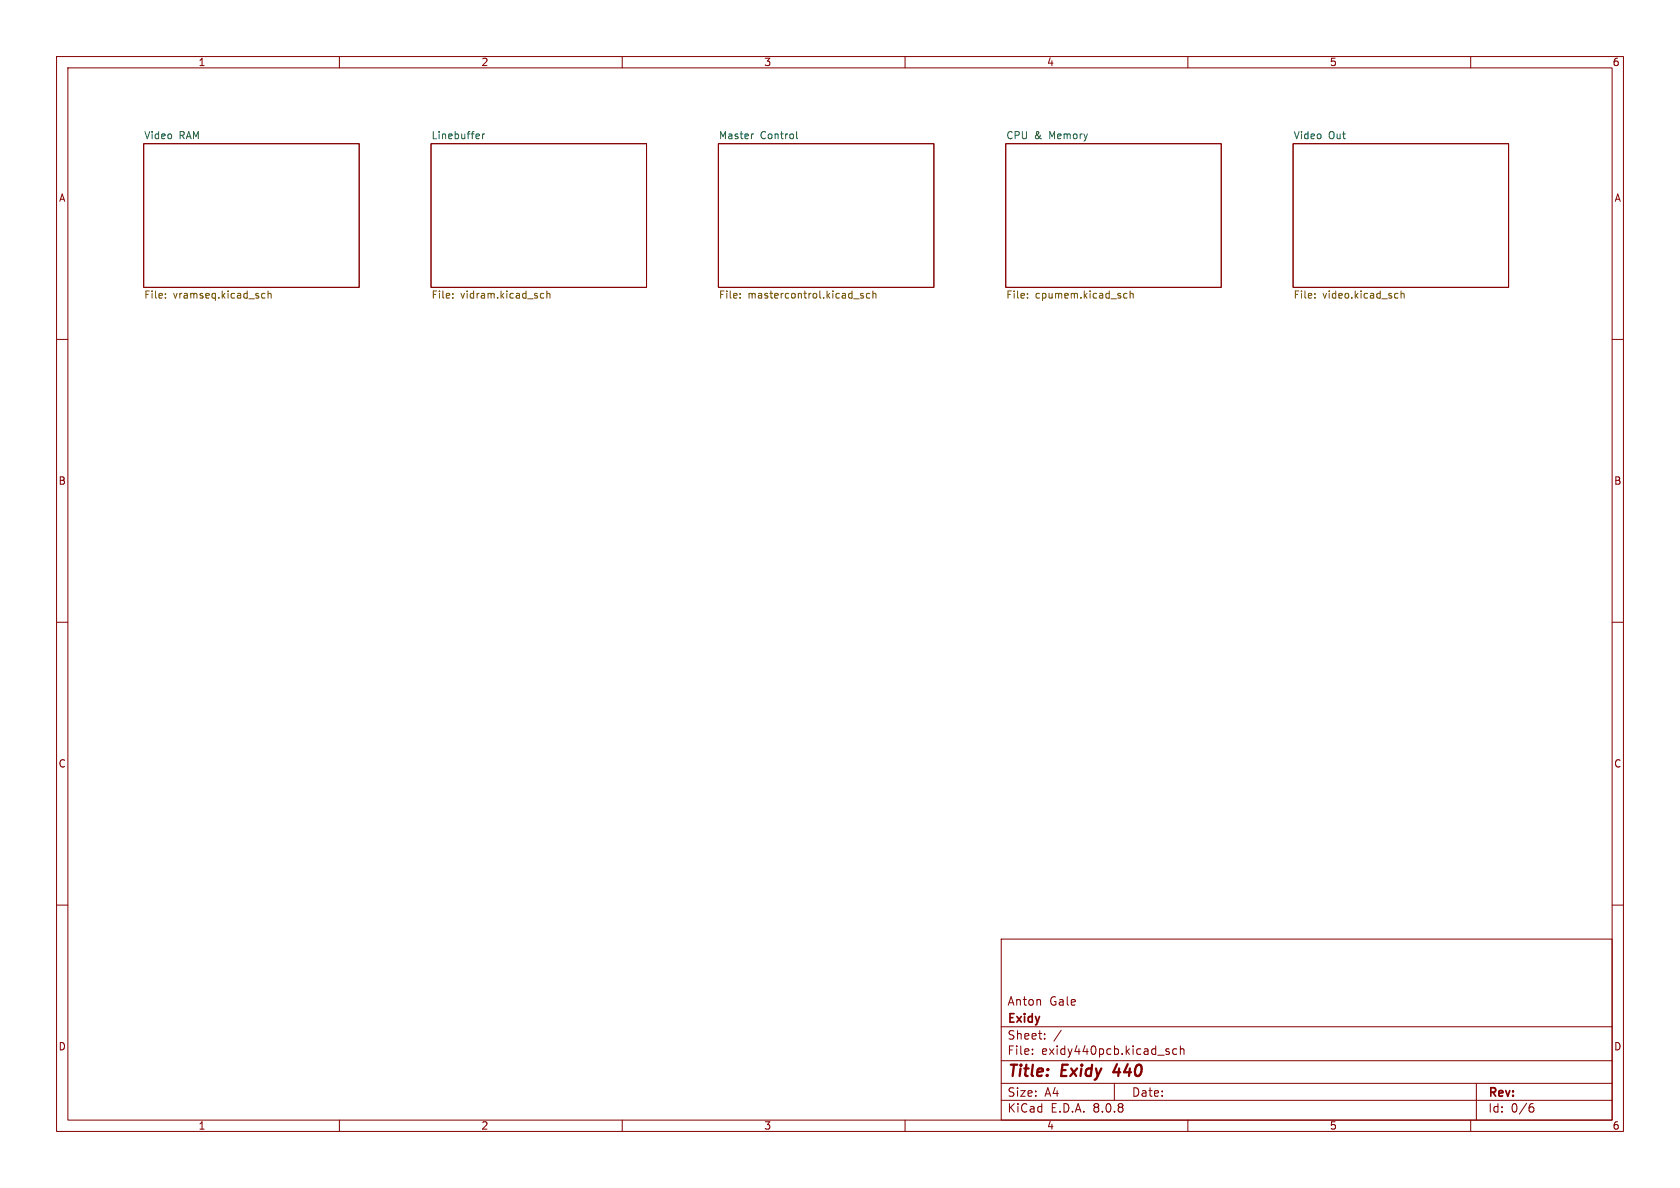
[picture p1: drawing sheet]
<svg xmlns="http://www.w3.org/2000/svg" width="297mm" height="210mm" viewBox="0 0 297 210" stroke-linecap="round" stroke-linejoin="round" font-family="sans-serif">
<g fill="none" stroke="#840000" stroke-width=".18">
<path d="M10 10h277v190h-277zM12 12h273v186h-273zM60 10v2M110 10v2M160 10v2M210 10v2M260 10v2M25.4 25.4h38.1v25.4h-38.1zM76.2 25.4h38.1v25.4h-38.1zM127 25.4h38.1v25.4h-38.1zM177.8 25.4h38.1v25.4h-38.1zM228.6 25.4h38.1v25.4h-38.1z"/>
<path d="M10 60h2M285 60h2M10 110h2M285 110h2M10 160h2M177 166h108v32h-108zM285 160h2M60 198v2M110 198v2M160 198v2M177 194.5h108M177 191.5h108"/>
<path d="M177 187.5h108M177 181.5h108M182.5 186.3v.1M182.5 185.5v.1M184.7 183.6v.1M184.7 182.8v.1M187.6 182.1l-1.3 2M197 191.5v3M206.2 185.8l.5 .2v.1v.2l-.5 .1M206.2 185.5h.5M208 185.5l-.4-.1-.3 .3v.4l.2 .2h.5M208.7 185.5l.2-.1 .3 .1 .1 .9"/>
<path d="M208.7 184.9v1.5M210 198v2M260 198v2M261 191.5v6.5M270.6 195.7h.4l.2 .3-.1 .5-.5 .1M271 195.1l-.4 .1"/>
</g>
<path d="M197.5 188.1l-.7 1.4h1.3" fill="none" stroke="#840000" stroke-width=".4"/>
<g fill="none" stroke="#725600" stroke-width=".18">
<path d="M29.2 52.6v.1M29.2 51.9v.1M46.2 52.5l.3 .2 .3-.1M46.8 51.9h-.3l-.3 .2M47.4 52l.2-.1h.3v.8M47.4 51.4v1.3M80 52.6v.1M80 51.9v.1M95.5 52.5l.3 .2 .3-.1M96.1 51.9h-.3l-.3 .2M96.7 52l.2-.1h.3v.8M96.7 51.4v1.3"/>
<path d="M130.8 52.6v.1M130.8 51.9v.1M150.9 52.8h1M152.6 51.9h-.3l-.2 .1 .1 .2 .4 .1v.3h-.5M153.8 51.9h-.4l-.2 .2 .1 .5h.5M154.3 52l.2-.1h.3l.1 .8M154.3 51.4v1.3M181.6 52.6v.1M181.6 51.9v.1M198.6 52.5l.3 .2 .3-.1M199.2 51.9h-.3l-.3 .2M199.8 52l.2-.1h.3v.8"/>
<path d="M199.8 51.4v1.3M232.4 52.6v.1M232.4 51.9v.1M246.8 51.9h.3M247.1 52.6l-.3 .1M247.7 52l.2-.1h.3v.8M247.7 51.4v1.3"/>
</g>
<path d="M84.6 23.7l.2 .3-.6 .1M84.7 24.5h-.1M85.3 23.7v.8M85.7 23.7l-.4 .2M133.2 23.7h-.2M140.8 23.3v1l.2 .2" fill="none" stroke="#006464" stroke-width=".18"/>
<g font-size="2.8" fill="#840000">
<text x="178" y="190.9">Title:</text>
<text x="187.7" y="190.9">Exidy</text>
<text x="197.7" y="190.9">440</text>
</g>
<g font-size="2.1" fill="#840000">
<text x="178" y="178">Anton</text>
<text x="185.5" y="178">Gale</text>
<text x="178" y="184">Sheet:</text>
<text x="178" y="181.2">Exidy</text>
<text x="178" y="186.7">File:</text>
<text x="184.1" y="186.7">exidy440pcb.kicad_sch</text>
<text x="178" y="196.9">KiCad</text>
<text x="178" y="194.1">Size:</text>
<text x="184.7" y="194.1">A4</text>
<text x="185.7" y="196.9">E.D.A.</text>
<text x="193.3" y="196.9">8.0.8</text>
<text x="200" y="194.1">Date:</text>
<text x="263" y="194.3">Rev:</text>
<text x="263" y="196.9">Id:</text>
<text x="267.1" y="196.9">0/6</text>
</g>
<g font-size="1.8" fill="#840000">
<text x="35" y="11.9">1</text>
<text x="85" y="11.9">2</text>
<text x="135" y="11.9">3</text>
<text x="185" y="11.9">4</text>
<text x="235" y="11.9">5</text>
<text x="285" y="11.9">6</text>
<text x="10.3" y="35.9">A</text>
<text x="285.3" y="35.9">A</text>
<text x="10.3" y="85.9">B</text>
<text x="285.3" y="85.9">B</text>
<text x="10.3" y="135.9">C</text>
<text x="285.3" y="135.9">C</text>
<text x="10.3" y="185.9">D</text>
<text x="285.3" y="185.9">D</text>
<text x="35" y="199.9">1</text>
<text x="85" y="199.9">2</text>
<text x="135" y="199.9">3</text>
<text x="185" y="199.9">4</text>
<text x="235" y="199.9">5</text>
<text x="285" y="199.9">6</text>
</g>
<g font-size="1.8" fill="#006464">
<text x="25.4" y="24.7">Video</text>
<text x="31.7" y="24.7">RAM</text>
<text x="76.2" y="24.7">Linebuffer</text>
<text x="127" y="24.7">Master</text>
<text x="134.4" y="24.7">Control</text>
<text x="177.8" y="24.7">CPU</text>
<text x="182.8" y="24.7">&amp;</text>
<text x="185.6" y="24.7">Memory</text>
<text x="228.6" y="24.7">Video</text>
<text x="234.9" y="24.7">Out</text>
</g>
<g font-size="1.8" fill="#725600">
<text x="25.4" y="53.1">File:</text>
<text x="30.6" y="53.1">vramseq.kicad_sch</text>
<text x="76.2" y="53.1">File:</text>
<text x="81.4" y="53.1">vidram.kicad_sch</text>
<text x="127" y="53.1">File:</text>
<text x="132.2" y="53.1">mastercontrol.kicad_sch</text>
<text x="177.8" y="53.1">File:</text>
<text x="183" y="53.1">cpumem.kicad_sch</text>
<text x="228.6" y="53.1">File:</text>
<text x="233.8" y="53.1">video.kicad_sch</text>
</g>
</svg>
